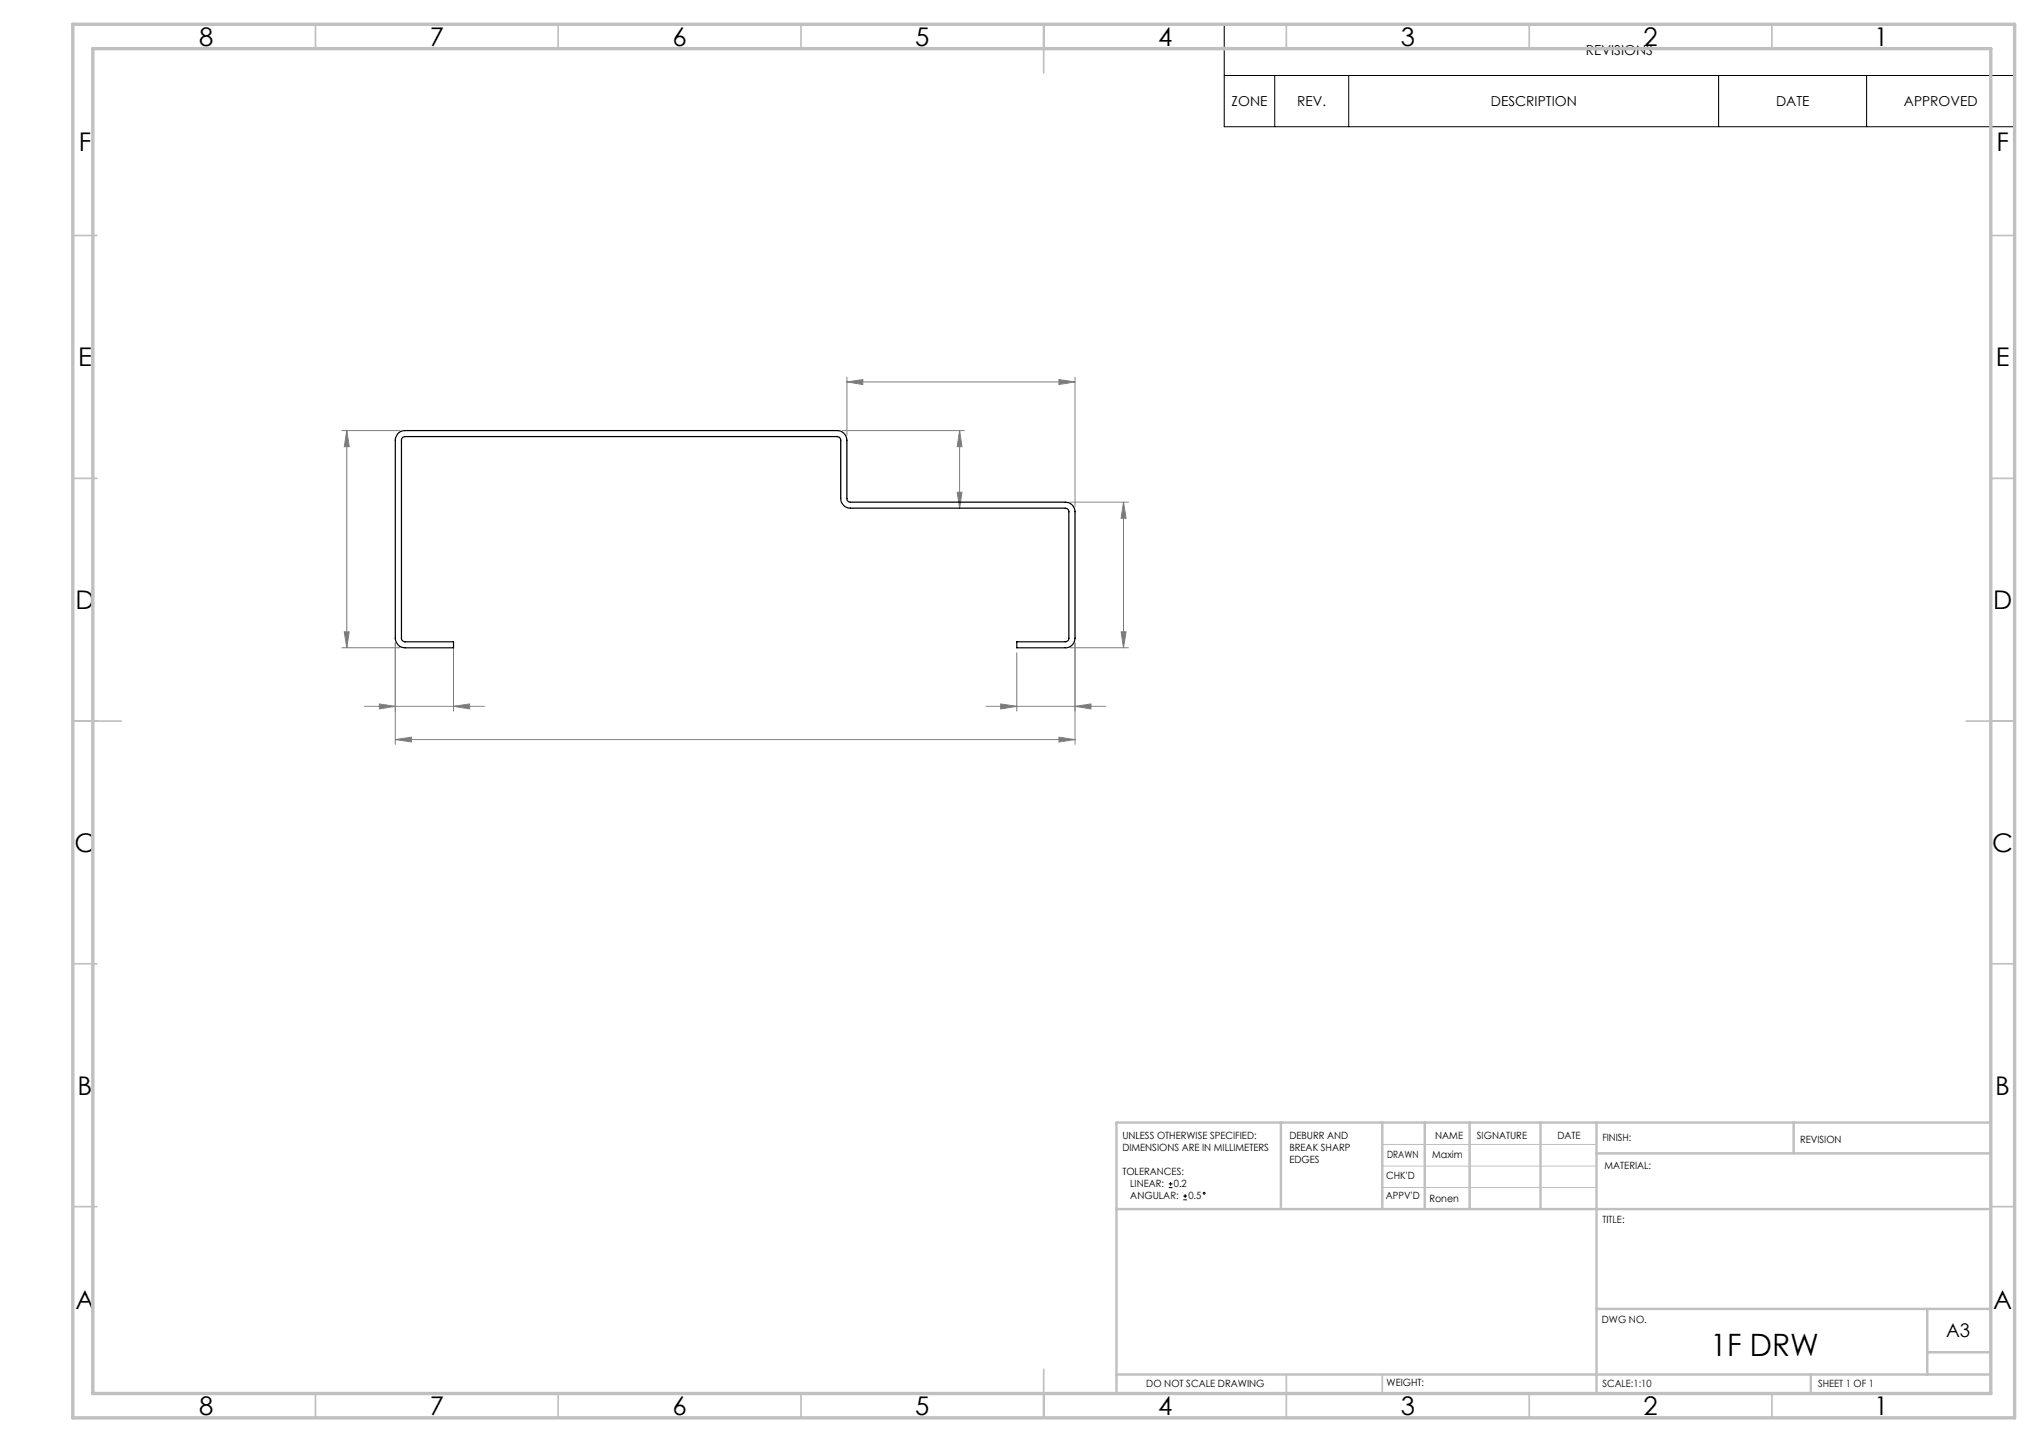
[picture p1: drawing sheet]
<svg xmlns="http://www.w3.org/2000/svg" width="420mm" height="297mm" viewBox="0 0 420 297" stroke-linecap="round" stroke-linejoin="round" font-family="sans-serif">
<g fill="none" stroke="#000" stroke-width=".21">
<path d="M252.2 5h162.8v21.1h-162.8zM252.2 15.6h162.8M262.6 15.6v10.5M277.8 15.6v10.5M354 15.6v10.5M384.5 15.6v10.5M240.7 244.6h.8M240.7 243.8h.8M241.1 243.4v.8M243.7 247.1h.8M243.7 246.3h.8M244.1 246v.7"/>
<circle cx="248.1" cy="245.8" r=".19"/>
</g>
<g fill="none" stroke="#808080" stroke-width=".21">
<path d="M174.4 78.7l3.3-.5v1zM174.4 77.7v12M174.4 78.7h47M218.1 78.2l3.3 .5-3.3 .5zM221.4 77.7v26.7M70.4 88.7h12M71.4 88.7l.5 3.3h-1zM71.4 88.7v44.7M173.5 88.7h25.1M197.7 88.7l.5 3.3h-1zM197.7 88.7v16M197.2 101.4h1l-.5 3.3z"/>
<path d="M220.5 103.4h11.9M231.4 103.4l.6 3.3h-1.1zM231.4 103.4v30M70.4 133.4h12M70.9 130.1h1l-.5 3.3zM81.4 132.4v20.9M93.4 133.2v13.3M209.4 134.4v12.1M220.5 133.4h11.9M221.4 132.4v20.9M230.9 130.1h1.1l-.6 3.3zM75.1 145.5h24.7"/>
<path d="M78.1 145l3.3 .5-3.3 .5zM81.4 152.3l3.3-.5v1zM81.4 152.3h140M93.4 145.5l3.3-.5v1zM203.1 145.5h24.7M206.1 145l3.3 .5-3.3 .5zM218.1 151.8l3.3 .5-3.3 .5zM221.4 145.5l3.3-.5v1z"/>
</g>
<path d="M284.7 235.7h44.2M284.7 240.2h44.2M284.7 244.6h44.2" fill="none" stroke="#c0c0c0" stroke-width=".21"/>
<g fill="none" stroke="#c0c0c0" stroke-width=".35">
<path d="M65 5v5M115 5v5M165 5v5M215 5v10M265 5v5M315 5v5M365 5v5M15 48.5h5M410 48.5h5M15 98.5h5M410 98.5h5M15 148.5h10"/>
<path d="M405 148.5h10M15 198.5h5M410 198.5h5M15 248.5h5M410 248.5h5M65 287v5M115 287v5M165 287v5M215 282v10M265 283.1v8.9M284.7 283.1v3.9M315 287v5"/>
<path d="M365 287v5"/>
</g>
<g fill="none" stroke="#c0c0c0" stroke-width=".5">
<path d="M263.8 231.2v17.8M284.7 231.2v17.8M293.5 231.2v17.6M302.7 231.2v17.8M317.3 231.2v17.8M328.9 237.6h81.2M328.9 231.2v55.8M369.5 231.2v6.4M410.1 231.2h-180.1v55.8M230 249h180M328.9 269.6h81.2M397 269.6v13.5"/>
<path d="M397 278.5h13.1M230 283.1h180.1M373 283.1v3.9"/>
</g>
<path d="M15 5h400v287h-400zM19.1 10h391v277h-391z" fill="none" stroke="#c0c0c0" stroke-width=".7"/>
<g fill="#808080">
<path d="M78.1 145l3.3 .5-3.3 .5zM93.4 145.5l3.3-.5v1zM206.1 145l3.3 .5-3.3 .5zM221.4 145.5l3.3-.5v1zM174.4 78.7l3.3-.5v1zM218.1 78.2l3.3 .5-3.3 .5z"/>
<path d="M218.1 151.8l3.3 .5-3.3 .5zM81.4 152.3l3.3-.5v1z"/>
<path d="M230.9 130.1h1.1l-.6 3.3zM231.4 103.4l.6 3.3h-1.1z"/>
<path d="M70.9 130.1h1l-.5 3.3zM71.4 88.7l.5 3.3h-1z"/>
<path d="M197.7 88.7l.5 3.3h-1zM197.2 101.4h1l-.5 3.3z"/>
</g>
<path d="M82 89.2a1.91 1.91 0 0 1 1.4-.5h89a2.02 2.02 0 0 1 2 2v12a.72 .72 0 0 0 .8 .7h44.2a1.97 1.97 0 0 1 2 2v26a1.97 1.97 0 0 1-2 2h-10v-1.2h10a.72 .72 0 0 0 .8-.8v-26a.79 .79 0 0 0-.8-.7h-44.2a1.99 1.99 0 0 1-2-2v-12a.78 .78 0 0 0-.8-.8h-89a.72 .72 0 0 0-.7 .8v40.7a.72 .72 0 0 0 .7 .8h10v1.2h-10a1.99 1.99 0 0 1-2-2v-40.7l.2-.8z" fill="none" stroke="#000" stroke-width=".25"/>
<text font-size="6.3" x="352.3" y="279.3">1F DRW</text>
<g font-size="5.3">
<text x="41" y="9.4">8</text>
<text x="88.5" y="9.4">7</text>
<text x="138.5" y="9.4">6</text>
<text x="188.5" y="9.4">5</text>
<text x="238.5" y="9.4">4</text>
<text x="288.5" y="9.4">3</text>
<text x="338.5" y="9.4">2</text>
<text x="386" y="9.4">1</text>
<text x="16.2" y="31.2">F</text>
<text x="411.2" y="31.2">F</text>
<text x="16.1" y="75.4">E</text>
<text x="411.1" y="75.4">E</text>
<text x="15.5" y="125.4">D</text>
<text x="410.5" y="125.4">D</text>
<text x="15.4" y="175.4">C</text>
<text x="410.4" y="175.4">C</text>
<text x="16" y="225.4">B</text>
<text x="411" y="225.4">B</text>
<text x="15.5" y="269.7">A</text>
<text x="410.5" y="269.7">A</text>
<text x="41" y="291.4">8</text>
<text x="88.5" y="291.4">7</text>
<text x="138.5" y="291.4">6</text>
<text x="188.5" y="291.4">5</text>
<text x="238.5" y="291.4">4</text>
<text x="288.5" y="291.4">3</text>
<text x="338.5" y="291.4">2</text>
<text x="386" y="291.4">1</text>
</g>
<text font-size="3.9" x="400.9" y="275.5">A3</text>
<g font-size="2.8">
<text x="326.7" y="11.3">REVISIONS</text>
<text x="253.7" y="21.8">ZONE</text>
<text x="267.2" y="21.8">REV.</text>
<text x="307.1" y="21.8">DESCRIPTION</text>
<text x="365.8" y="21.8">DATE</text>
<text x="392.2" y="21.8">APPROVED</text>
</g>
<g font-size="2.1">
<text x="231.2" y="234.6">UNLESS OTHERWISE SPECIFIED:</text>
<text x="231.2" y="237">DIMENSIONS ARE IN MILLIMETERS</text>
<text x="265.6" y="234.6">DEBURR AND</text>
<text x="265.6" y="237.1">BREAK SHARP</text>
<text x="265.6" y="239.6">EDGES</text>
<text x="285.7" y="238.4">DRAWN</text>
<text x="295" y="238.4">Maxim</text>
<text x="295.6" y="234.5">NAME</text>
<text x="304.2" y="234.5">SIGNATURE</text>
<text x="320.8" y="234.5">DATE</text>
<text x="330.1" y="235">FINISH:</text>
<text x="370.8" y="235.4">REVISION</text>
<text x="231.2" y="242">TOLERANCES:</text>
<text x="232.8" y="244.5">LINEAR:</text>
<text x="241.8" y="244.6">0.2</text>
<text x="285.5" y="242.8">CHK'D</text>
<text x="330.5" y="240.8">MATERIAL:</text>
<text x="232.8" y="247">ANGULAR:</text>
<text x="244.8" y="247.1">0.5</text>
<text x="285.5" y="247.1">APPV'D</text>
<text x="294.4" y="247.5">Ronen</text>
<text x="330.1" y="251.9">TITLE:</text>
<text x="330" y="272.5">DWG NO.</text>
<text x="236.1" y="285.6">DO NOT SCALE DRAWING</text>
<text x="285.6" y="285.5">WEIGHT:</text>
<text x="330.1" y="285.6">SCALE:1:10</text>
<text x="374.5" y="285.6">SHEET 1 OF 1</text>
</g>
</svg>
